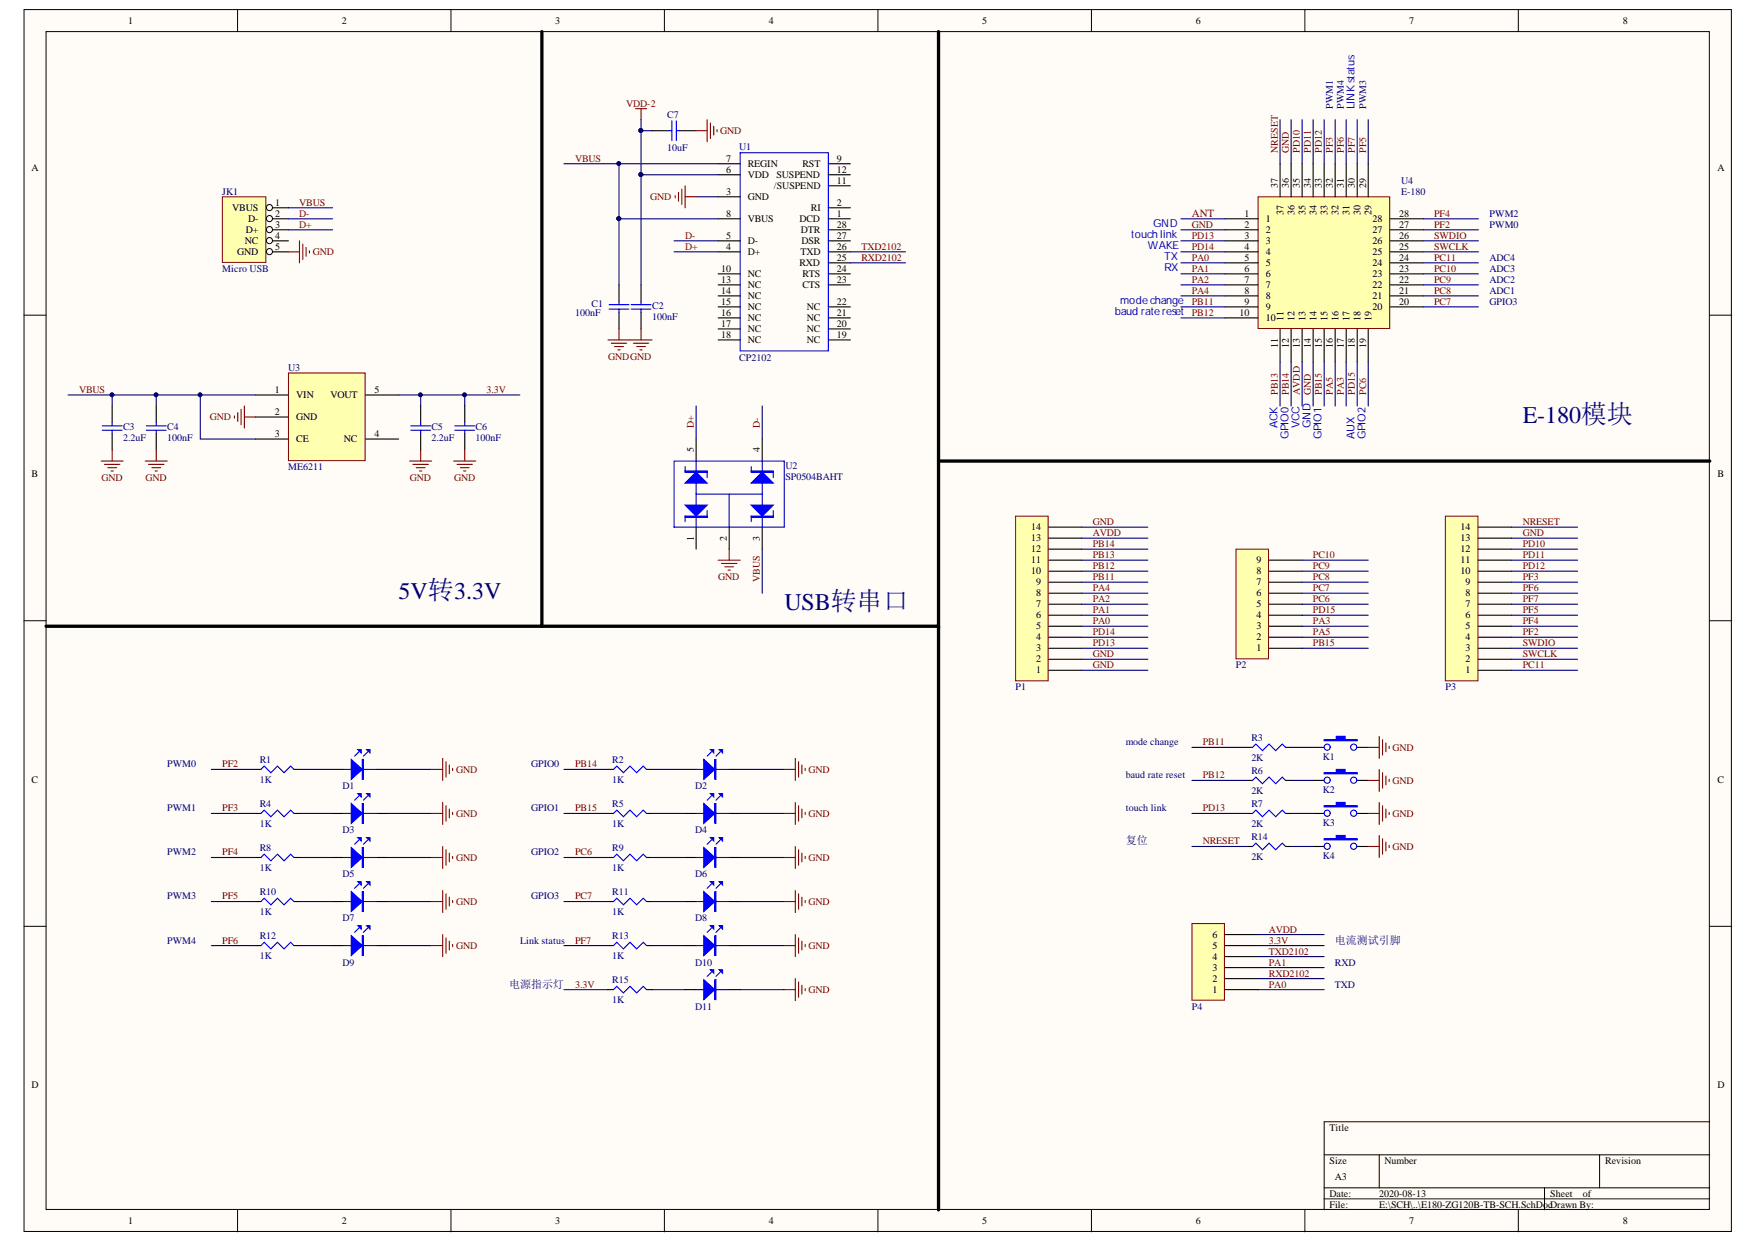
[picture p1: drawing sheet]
# Altium schematic sheet E180-ZG120B-TB-SCH.SchDoc
size A3

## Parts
C1  100nF  [E-CAP-0603]
C2  100nF  [E-CAP-0603]
C3  2.2uF  [E-CAP-0603]
C4  100nF  [E-CAP-0603]
C5  2.2uF  [E-CAP-0603]
C6  100nF  [E-CAP-0603]
C7  10uF  [E-CAP-0603]
D1  LED  [E-LED-0603]  (value not drawn)
D2  LED  [E-LED-0603]  (value not drawn)
D3  LED  [E-LED-0603]  (value not drawn)
D4  LED  [E-LED-0603]  (value not drawn)
D5  LED  [E-LED-0603]  (value not drawn)
D6  LED  [E-LED-0603]  (value not drawn)
D7  LED  [E-LED-0603]  (value not drawn)
D8  LED  [E-LED-0603]  (value not drawn)
D9  LED  [E-LED-0603]  (value not drawn)
D10  LED  [E-LED-0603]  (value not drawn)
D11  LED  [E-LED-0603]  (value not drawn)
JK1  Micro USB  [E-Micro USB-5SB]
K1  KEY0  [KEY]  (value not drawn)
K2  KEY0  [KEY]  (value not drawn)
K3  KEY0  [KEY]  (value not drawn)
K4  KEY0  [KEY]  (value not drawn)
P1  Header1*14  [E-2X7P-2.54-1]  (value not drawn)
P2  Header1*9  [E-9P-2.54-1]  (value not drawn)
P3  Header1*14  [E-2X7P-2.54-1]  (value not drawn)
P4  Header1*6  [E-6P-2.54-1]  (value not drawn)
R1  1K  [E-RES-0603]
R2  1K  [E-RES-0603]
R3  2K  [E-RES-0603]
R4  1K  [E-RES-0603]
R5  1K  [E-RES-0603]
R6  2K  [E-RES-0603]
R7  2K  [E-RES-0603]
R8  1K  [E-RES-0603]
R9  1K  [E-RES-0603]
R10  1K  [E-RES-0603]
R11  1K  [E-RES-0603]
R12  1K  [E-RES-0603]
R13  1K  [E-RES-0603]
R14  2K  [E-RES-0603]
R15  1K  [E-RES-0603]
U1  CP2102  [E-QFN28-5X5-P0.5]
U2  SP0504BAHT  [SP0504]
U3  ME6211  [E-SOT23-5]
U4  E-180  [E-180]

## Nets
GND: C1.2 C2.2 C3.2 C4.2 C5.2 C6.2 C7.2 D1.K D2.K D3.K D4.K D5.K D6.K D7.K D8.K D9.K D10.K D11.K JK1.5(GND) K1.2 K2.2 K3.2 K4.2 P1.1 P1.2 P1.14 P3.13 U1.3(GND) U2.2 U3.2(GND) U4.2 U4.14 U4.36
VDD-2: C2.1 C7.1 U1.6(VDD)
3.3V: C5.1 C6.1 P4.5 R15.1 U3.5(VOUT)
ANT: U4.1
AVDD: P1.13 P4.6 U4.13
D+: JK1.3(D+) U1.4(D+) U2.5
D-: JK1.2(D-) U1.5(D-) U2.4
NRESET: P3.14 R14.1 U4.37
PA0: P1.5 P4.1 U4.5
PA1: P1.6 P4.3 U4.6
PA2: P1.7 U4.7
PA3: P2.3 U4.17
PA4: P1.8 U4.8
PA5: P2.2 U4.16
PB11: P1.9 R3.1 U4.9
PB12: P1.10 R6.1 U4.10
PB13: P1.11 U4.11
PB14: P1.12 R2.1 U4.12
PB15: P2.1 R5.1 U4.15
PC6: P2.5 R9.1 U4.19
PC7: P2.6 R11.1 U4.20
PC8: P2.7 U4.21
PC9: P2.8 U4.22
PC10: P2.9 U4.23
PC11: P3.1 U4.24
PD10: P3.12 U4.35
PD11: P3.11 U4.34
PD12: P3.10 U4.33
PD13: P1.3 R7.1 U4.3
PD14: P1.4 U4.4
PD15: P2.4 U4.18
PF2: P3.4 R1.1 U4.27
PF3: P3.9 R4.1 U4.32
PF4: P3.5 R8.1 U4.28
PF5: P3.6 R10.1 U4.29
PF6: P3.8 R12.1 U4.31
PF7: P3.7 R13.1 U4.30
RXD2102: P4.2 U1.25(RXD)
SWCLK: P3.2 U4.25
SWDIO: P3.3 U4.26
TXD2102: P4.4 U1.26(TXD)
VBUS: C1.1 C3.1 C4.1 JK1.1(VBUS) U1.7(REGIN) U1.8(VBUS) U2.3 U3.1(VIN) U3.3(CE)
NetD1_A: D1.A R1.2
NetD2_A: D2.A R2.2
NetD3_A: D3.A R4.2
NetD4_A: D4.A R5.2
NetD5_A: D5.A R8.2
NetD6_A: D6.A R9.2
NetD7_A: D7.A R10.2
NetD8_A: D8.A R11.2
NetD9_A: D9.A R12.2
NetD10_A: D10.A R13.2
NetD11_A: D11.A R15.2
NetK1_1: K1.1 R3.2
NetK2_1: K2.1 R6.2
NetK3_1: K3.1 R7.2
NetK4_1: K4.1 R14.2

Not connected (* = marked no-connect by the designer): JK1 4(NC); U1 1(DCD) 2(RI) 9(RST) 10(NC) 11(/SUSPEND) 12(SUSPEND) 13(NC) 14(NC) 15(NC) 16(NC) 17(NC) 18(NC) 19(NC) 20(NC) 21(NC) 22(NC) 23(CTS) 24(RTS) 27(DSR) 28(DTR); U2 1; U3 4(NC)

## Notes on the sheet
- PWM1
- PWM4
- PWM3
- ADC4
- PWM0
- PWM2
- GPIO3
- ADC1
- ADC2
- ADC3
- E-180模块
- 5Vת3.3V
- USB转串口
- mode change
- GPIO0
- GPIO1
- baud rate reset
- touch link
- GPIO2
- 复位
- Link status
- 电流测试引脚
- RXD
- 电源指示灯
- TXD
- Labels drawn without touching a wire or pin: ACK, AUX, baud rate reset, GND, GPIO0, GPIO1, GPIO2, LINK status, mode change, RX, touch link, TX, VCC, WAKE
